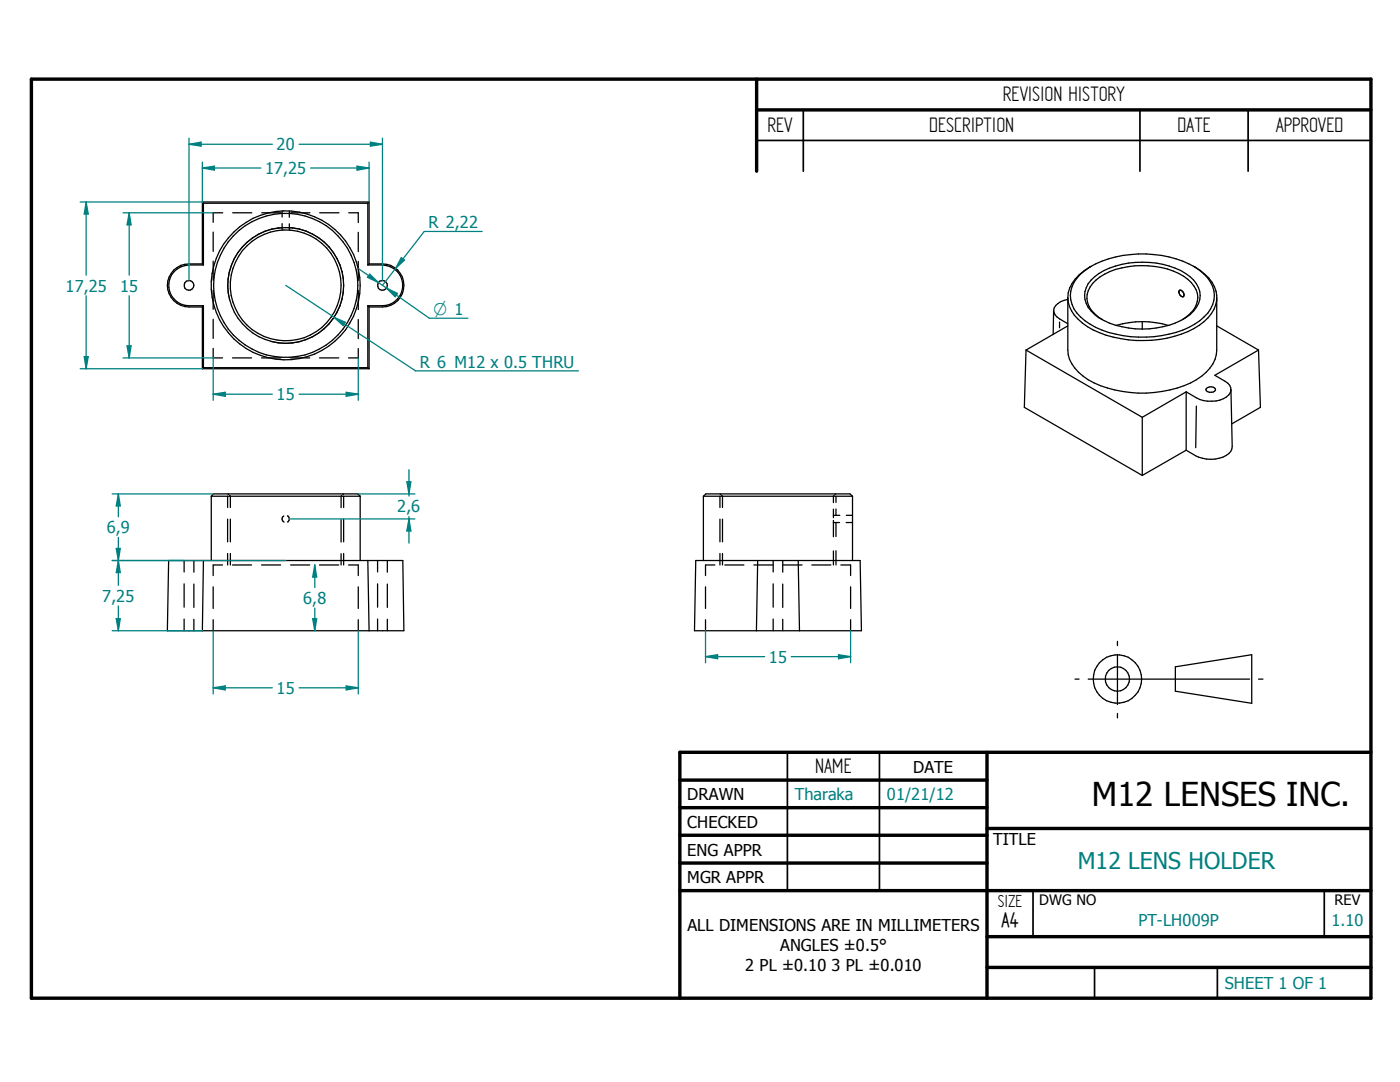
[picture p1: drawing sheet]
<svg xmlns="http://www.w3.org/2000/svg" width="279mm" height="216mm" viewBox="0 0 279 216" stroke-linecap="round" stroke-linejoin="round" font-family="sans-serif">
<g fill="none" stroke="#000" stroke-width=".68">
<path d="M6.3 15.8h267.3v183.4h-267.3zM151 15.8v18.4M151 21.9h122.6M135.7 155.7h61.3M197 150.1v49.1M273.6 150.1h-137.9v49.1M135.7 161.2h61.3M135.7 166.7h61.3M135.7 172.2h61.3M135.7 177.7h137.9M197 165.3h76.6M197 186.9h76.6"/>
<path d="M197 193h76.6"/>
</g>
<path d="M151 28h122.6M160.3 21.9v12.3M227.5 21.9v12.3M249.1 21.9v12.3M157.1 150.1v27.6M175.5 150.1v27.6M206.2 177.8v9.1M264.3 177.8v9.1M218.4 193v6.2M243 193v6.2" fill="none" stroke="#000" stroke-width=".34"/>
<g fill="none" stroke="#000" stroke-width=".25">
<path d="M40.4 52.7a7 7 0 0 0-5.1 .7 4.3 4.3 0 0 0-1.7 4.8 4.3 4.3 0 0 0 4.1 3.1h2.7M40.4 40.3v12.4M40.4 40.3h33.3M40.4 52.7l.2 .2M40.4 40.3l.2 .3M40.6 40.6h32.8M40.6 52.9a7.1 7.1 0 0 0-5.3 .8 4 4 0 0 0-1.4 4.5 4 4 0 0 0 3.8 2.8h2.9M40.6 40.6v12.3M42.5 46.3v3.9M42.5 52.1v3.8M42.5 57.9v3.8M44.4 42.5h-1.9v1.9"/>
<path d="M46.4 42.5h3.8M52.2 42.5h3.8M56.3 42.1v1.2M56.3 44.6v1.3M57.7 42.1v1.2M57.7 44.7v1.2M58 42.5h3.8M63.8 42.5h3.8M69.6 42.5h1.9v1.9M71.5 46.4v3.8M71.5 52.2v3.8M71.5 58v3.8"/>
<path d="M73.4 40.6v12.3M73.4 52.9h2.9a4.1 4.1 0 0 1 4.1 4 4.1 4.1 0 0 1-4.1 4.1h-2.9M73.7 52.7a7 7 0 0 1 5 .7 4.3 4.3 0 0 1 1.7 4.8 4.3 4.3 0 0 1-4.1 3.1h-2.6M73.7 40.3v12.4M73.7 40.3l-.3 .3M73.7 52.7l-.3 .2M40.4 61.3v12.3M40.4 73.6h33.3M40.6 73.4h32.8M40.6 61v12.4M40.6 61l-.2 .3M40.6 73.4l-.2 .2"/>
<path d="M42.5 63.7v3.8M42.5 69.5v1.9h1.9M46.4 71.4h3.8M52.2 71.4h3.8M58 71.4h3.8M63.8 71.4h3.8M71.5 63.8v3.8M71.5 69.6v1.8h-1.9M73.4 61v12.4M73.4 73.4l.3 .2M73.4 61l.3 .3M73.7 61.3v12.3"/>
<path d="M42.2 99l.4-.4h28.8l.5 .4M42.2 99h29.7M42.2 99v12.8M45.4 99v2.3M45.5 98.6l.1 .1M45.8 98.8l.2 .2v2.3M68.2 98.9l-.1 .1v2.3M68.6 98.6l-.2 .1M68.6 99v2.3M71.9 99v12.8M140.4 99l.5-.4h28.7l.5 .4M140.4 99h29.7"/>
<path d="M140.4 99v12.8M143.7 99v2.3M143.7 98.6l.1 .1M144 98.8l.2 .2v2.3M166.5 98.9l-.2 .1v1.3M166.8 98.6l-.2 .1M166.8 99v1.2M170.1 99v12.8M33.7 111.8h46.7l.2 14.1h-47.2zM36.7 111.8v2.3M36.7 116.5v4.7M38.7 111.8v2.4"/>
<path d="M38.7 116.5v4.7M40.6 111.8l-.2 14.1M42.5 117.1v4.3M44.4 112.7h-1.9v2.2M45.4 103.6v4.5M45.4 110.4v2.3M46 103.6v4.5M46 110.4v2.3M46.4 112.7h3.8M52.2 112.7h3.8M56.6 103a.68 .68 0 0 0-.3 .6 .68 .68 0 0 0 .4 .6M57.4 103a.67 .67 0 0 1 0 1.1"/>
<path d="M57.4 104.1h.1M58 112.7h3.8M63.8 112.7h3.8M68.1 103.6v4.6M68.1 110.5v2.2M68.6 103.6v4.5M68.6 110.4v2.3M69.6 112.7h1.9v2.2M71.5 117.1v4.3M73.4 111.8l.3 14.1M75.4 111.8v2.3M75.4 116.5v4.7"/>
<path d="M77.3 111.8v2.4M77.3 116.5v4.7M138.9 111.8h32.8l.2 14.1h-33.3zM140.8 117.1v4.3M142.7 112.7h-1.9v2.2M143.7 103.6v4.5M143.7 110.4v2.3M144.2 103.6v4.5M144.2 110.4v2.3M144.7 112.7h3.8M150.5 112.7h3.8M151.2 111.8l-.2 14.1"/>
<path d="M154.3 111.8v2.3M154.3 116.5v4.7M156.2 112.7h3.9M156.2 111.8v2.4M156.2 116.5v4.7M159.3 111.8l.3 14.1M162 112.7h3.8M166.3 101.6v1.7M166.3 103.8v3.3M166.3 109.9v2.8M166.3 102.8h1.3M166.3 104.3h1.3"/>
<path d="M166.8 101.6v1.2M166.8 104.3v2.8M166.8 109.9v2.8M167.8 112.7h2v2.2M168.9 104.3h1.2M168.9 102.8h1.2M169.8 117.1v4.3M36.7 123.5v2.4M38.7 123.6v2.3M42.5 123.7v2.2M71.5 123.7v2.2M75.4 123.5v2.4"/>
<path d="M77.3 123.6v2.3M140.8 123.7v2.2M154.3 123.5v2.4M156.2 123.6v2.3M169.8 123.7v2.2M214.5 135.5h.8M217.2 135.5h32.2M223 128v.8M223 130.6v10M234.6 133.1l15.2-2.5v9.7l-15.2-2.4zM251.2 135.5h.9M223 142.4v.9"/>
<circle cx="37.7" cy="56.9" r=".98"/>
<circle cx="57" cy="56.9" r="14.9"/>
<circle cx="57" cy="56.9" r="11.1"/>
<circle cx="57" cy="57" r="11.6"/>
<circle cx="57" cy="56.9" r="14.4"/>
<circle cx="76.3" cy="57" r=".97"/>
<circle cx="223" cy="135.5" r="2.42"/>
<circle cx="223" cy="135.5" r="4.8"/>
</g>
<path d="M45.8 59.9a11.6 11.6 0 0 1 10.2-14.5 11.6 11.6 0 0 1 12.6 12.5 11.6 11.6 0 0 1-14.6 10.2" fill="none" stroke="#000" stroke-width=".2"/>
<path d="M40.4 33.5l2.4-.4v.9z" fill="none" stroke="#008080" stroke-width=".25"/>
<path d="M40.4 33.5l2.4-.4v.9z" fill="#008080"/>
<path d="M71.2 33.1l2.5 .4-2.5 .5z" fill="none" stroke="#008080" stroke-width=".25"/>
<path d="M71.2 33.1l2.5 .4-2.5 .5z" fill="#008080"/>
<path d="M37.7 28.8l2.4-.4v.8zM40.4 32.3v8M40.4 33.5h11.7M62 33.5h11.7M73.7 32.3v8" fill="none" stroke="#008080" stroke-width=".25"/>
<path d="M37.7 28.8l2.4-.4v.8z" fill="#008080"/>
<path d="M73.9 28.4l2.4 .4-2.4 .4z" fill="none" stroke="#008080" stroke-width=".25"/>
<path d="M73.9 28.4l2.4 .4-2.4 .4z" fill="#008080"/>
<path d="M37.7 27.6v28.4M37.7 28.8h16.7M59.7 28.8h16.6M76.3 27.6v28.4M17.2 40.3l.4 2.4h-.8z" fill="none" stroke="#008080" stroke-width=".25"/>
<path d="M17.2 40.3l.4 2.4h-.8z" fill="#008080"/>
<path d="M16.8 71.2h.8l-.4 2.4z" fill="none" stroke="#008080" stroke-width=".25"/>
<path d="M16.8 71.2h.8l-.4 2.4z" fill="#008080"/>
<path d="M16 40.3h24.4M17.2 40.3v14.6M17.2 59v14.6M25.8 42.5l.4 2.4h-.8zM16 73.6h24.4" fill="none" stroke="#008080" stroke-width=".25"/>
<path d="M25.8 42.5l.4 2.4h-.8z" fill="#008080"/>
<path d="M25.4 69h.8l-.4 2.4z" fill="none" stroke="#008080" stroke-width=".25"/>
<path d="M25.4 69h.8l-.4 2.4z" fill="#008080"/>
<path d="M24.6 42.5h17.9M25.8 42.5v12.4M25.8 59v12.4M24.6 71.4h17.9M42.5 78.7l2.5-.4v.8z" fill="none" stroke="#008080" stroke-width=".25"/>
<path d="M42.5 78.7l2.5-.4v.8z" fill="#008080"/>
<path d="M69.1 78.3l2.4 .4-2.4 .4z" fill="none" stroke="#008080" stroke-width=".25"/>
<path d="M69.1 78.3l2.4 .4-2.4 .4z" fill="#008080"/>
<path d="M80.1 51.4l.6 .5-1.7 1.7zM84.7 46.2l-8.4 10.7M42.5 71.4v8.5M42.5 78.7h11.9M59.7 78.7h11.8M71.5 71.4v8.5" fill="none" stroke="#008080" stroke-width=".25"/>
<path d="M80.1 51.4l.6 .5-1.7 1.7z" fill="#008080"/>
<path d="M71.6 53.6l14.1 9.9M73.8 54.7l1.7 1.7-2.2-1.1zM84.7 46.2h11.5" fill="none" stroke="#008080" stroke-width=".25"/>
<path d="M73.8 54.7l1.7 1.7-2.2-1.1z" fill="#008080"/>
<path d="M77.1 57.5l2.2 1-.4 .7z" fill="none" stroke="#008080" stroke-width=".25"/>
<path d="M77.1 57.5l2.2 1-.4 .7z" fill="#008080"/>
<path d="M57 56.9l25.9 17.1M66.7 63.3l2.2 1-.4 .7zM85.7 63.5h7.7" fill="none" stroke="#008080" stroke-width=".25"/>
<path d="M66.7 63.3l2.2 1-.4 .7z" fill="#008080"/>
<path d="M82.9 74h32.5M23.2 123.4h.8l-.4 2.5z" fill="none" stroke="#008080" stroke-width=".25"/>
<path d="M23.2 123.4h.8l-.4 2.5z" fill="#008080"/>
<path d="M23.6 111.8l.4 2.5h-.8z" fill="none" stroke="#008080" stroke-width=".25"/>
<path d="M23.6 111.8l.4 2.5h-.8z" fill="#008080"/>
<path d="M23.6 98.6l.4 2.4h-.8zM22.4 111.8h14.3M23.6 111.8v5M22.4 125.9h18M23.6 120.9v5" fill="none" stroke="#008080" stroke-width=".25"/>
<path d="M23.6 98.6l.4 2.4h-.8z" fill="#008080"/>
<path d="M23.2 109.4h.8l-.4 2.4z" fill="none" stroke="#008080" stroke-width=".25"/>
<path d="M23.2 109.4h.8l-.4 2.4z" fill="#008080"/>
<path d="M22.4 98.6h20.2M23.6 98.6v4.5M81.2 96.1h.8l-.4 2.5zM22.4 111.8h34.6M23.6 107.2v4.6" fill="none" stroke="#008080" stroke-width=".25"/>
<path d="M81.2 96.1h.8l-.4 2.5z" fill="#008080"/>
<path d="M81.6 103.5l.4 2.5h-.8z" fill="none" stroke="#008080" stroke-width=".25"/>
<path d="M81.6 103.5l.4 2.5h-.8z" fill="#008080"/>
<path d="M71.4 98.6h11.4M81.6 93.7v5.3M57.7 103.5h25.1M81.6 103.1v5.3M42.5 137.2l2.5-.3v.8z" fill="none" stroke="#008080" stroke-width=".25"/>
<path d="M42.5 137.2l2.5-.3v.8z" fill="#008080"/>
<path d="M69.1 136.9l2.4 .3-2.4 .5z" fill="none" stroke="#008080" stroke-width=".25"/>
<path d="M69.1 136.9l2.4 .3-2.4 .5z" fill="#008080"/>
<path d="M62.8 112.7l.4 2.4h-.8zM42.5 125.9v12.6M42.5 137.2h11.9M59.7 137.2h11.8M71.5 125.9v12.6" fill="none" stroke="#008080" stroke-width=".25"/>
<path d="M62.8 112.7l.4 2.4h-.8z" fill="#008080"/>
<path d="M62.4 123.4h.8l-.4 2.5z" fill="none" stroke="#008080" stroke-width=".25"/>
<path d="M62.4 123.4h.8l-.4 2.5z" fill="#008080"/>
<path d="M62.8 112.7v4.5M62.8 121.3v4.6M140.8 131l2.4-.4v.8z" fill="none" stroke="#008080" stroke-width=".25"/>
<path d="M140.8 131l2.4-.4v.8z" fill="#008080"/>
<path d="M167.3 130.6l2.5 .4-2.5 .4z" fill="none" stroke="#008080" stroke-width=".25"/>
<path d="M167.3 130.6l2.5 .4-2.5 .4z" fill="#008080"/>
<path d="M140.8 125.9v6.3M140.8 131h11.8M157.9 131h11.9M169.8 125.9v6.3" fill="none" stroke="#008080" stroke-width=".25"/>
<g fill="none" stroke="#000" stroke-width=".25">
<path d="M213.1 59.7a3.2 3.2 0 0 0-2.8 2.2 2.09 2.09 0 0 0 1.2 1.7l1.6 1M213.1 59.4a6.7 6.7 0 0 0 2.9 5.1 19.4 19.4 0 0 0 12.3 3.4 19.8 19.8 0 0 0 12-3.7 6.9 6.9 0 0 0 2.5-4.3M215.6 54.7a18.9 18.9 0 0 1 13.2-4 19.3 19.3 0 0 1 10.6 3.3 5.7 5.7 0 0 1 2.2 7.6 12.6 12.6 0 0 1-8.3 5.1 22.2 22.2 0 0 1-15.7-2 7 7 0 0 1-4-5.7 6 6 0 0 1 2-4.3zM217.8 55.9a13.9 13.9 0 0 1 10.2-3.6 14.6 14.6 0 0 1 10.2 3.6 4.3 4.3 0 0 1 0 6.2 13.5 13.5 0 0 1-8.8 3.5 16.8 16.8 0 0 1-10.9-2.8 4.5 4.5 0 0 1-.7-6.9zM217.8 53.1a8.8 8.8 0 0 0-4.6 5.3l-.1 1M235.4 58a.91 .91 0 0 1 .9 1l-.1 .1a.82 .82 0 0 1-.9-1.1zM238.2 53.1a7.9 7.9 0 0 1 4.6 5.9v10.8a7 7 0 0 1-4 6 23.1 23.1 0 0 1-21.6 0 8.3 8.3 0 0 1-4-5l-.1-11.4M204.8 69.8l23.2 13.5M204.8 69.8l-.4 11.5 23.6 13.6M210.3 61.9l-.1 4.9M211.5 64.3v1.1M213.1 65l-8.3 4.8"/>
<path d="M220 63.8a5.2 5.2 0 0 1-3-5 6.1 6.1 0 0 1 3.5-4.1 17.3 17.3 0 0 1 15.7 .4 5.5 5.5 0 0 1 2.9 4.3 5.4 5.4 0 0 1-3.1 4.4M228 64.2v1.5M228 64.2a19 19 0 0 1 5.2 .7M228 64.2a19.7 19.7 0 0 0-5.2 .7M236.7 78.2l-8.7 5.1M236.7 78.2v11.6M240.7 77.5a1.09 1.09 0 0 1 1.9 .4 1.18 1.18 0 0 1-1.9-.2zM242.8 65l8.4 4.8M245.7 77.7l.2 11.4a2.81 2.81 0 0 1-2.6 2.3 7.3 7.3 0 0 1-6.6-1.6M251.2 69.8l-8.8 5.1 2.1 1.2a1.72 1.72 0 0 1 1.1 1.4 1.72 1.72 0 0 1-.8 1.7 6.3 6.3 0 0 1-6 .2l-2.1-1.2M251.2 69.8l.3 11.5-5.7 3.3M228 83.3v11.6"/>
<path d="M236.7 89.8l-8.7 5.1M238.8 81l-.2 8.3"/>
</g>
<text font-size="6.6" x="217.9" y="160.7">M12 LENSES INC.</text>
<g font-size="4.7">
<text x="200.2" y="20.2">REVISION HISTORY</text>
<text x="153.2" y="26.4">REV</text>
<text x="185.5" y="26.4">DESCRIPTION</text>
<text x="235" y="26.4">DATE</text>
<text x="254.6" y="26.4">APPROVED</text>
<text x="162.7" y="154.3">NAME</text>
<text x="199.9" y="185">A4</text>
</g>
<text font-size="4.6" fill="#008080" x="215.1" y="173.4">M12 LENS HOLDER</text>
<text font-size="3.9" x="199.1" y="180.9">SIZE</text>
<text font-size="3.7" fill="#008080" x="86.5" y="62.9">O</text>
<g font-size="3.3" fill="#008080">
<text x="55.2" y="30">20</text>
<text x="52.9" y="34.8">17,25</text>
<text x="85.5" y="45.6">R 2,22</text>
<text x="13.1" y="58.2">17,25</text>
<text x="24" y="58.2">15</text>
<text x="90.7" y="62.9">1</text>
<text x="83.8" y="73.4">R 6 M12 x 0.5 THRU</text>
<text x="55.2" y="79.9">15</text>
<text x="21.3" y="106.4">6,9</text>
<text x="79.3" y="102.2">2,6</text>
<text x="20.4" y="120.1">7,25</text>
<text x="60.5" y="120.5">6,8</text>
<text x="153.5" y="132.2">15</text>
<text x="55.2" y="138.5">15</text>
<text x="158.6" y="159.6">Tharaka</text>
<text x="177" y="159.6">01/21/12</text>
<text x="227.2" y="184.7">PT-LH009P</text>
<text x="265.7" y="184.7">1.10</text>
<text x="244.4" y="197.3">SHEET 1 OF 1</text>
</g>
<g font-size="3.3">
<text x="182.2" y="154.2">DATE</text>
<text x="137.2" y="159.7">DRAWN</text>
<text x="137.2" y="165.2">CHECKED</text>
<text x="137.2" y="170.8">ENG APPR</text>
<text x="198.2" y="168.6">TITLE</text>
<text x="137.2" y="176.3">MGR APPR</text>
<text x="137.2" y="185.8">ALL DIMENSIONS ARE IN MILLIMETERS</text>
<text x="155.7" y="189.7">ANGLES ±0.5°</text>
<text x="148.7" y="193.7">2 PL ±0.10 3 PL ±0.010</text>
</g>
<g font-size="2.9">
<text x="207.4" y="180.6">DWG NO</text>
<text x="266.4" y="180.6">REV</text>
</g>
</svg>
